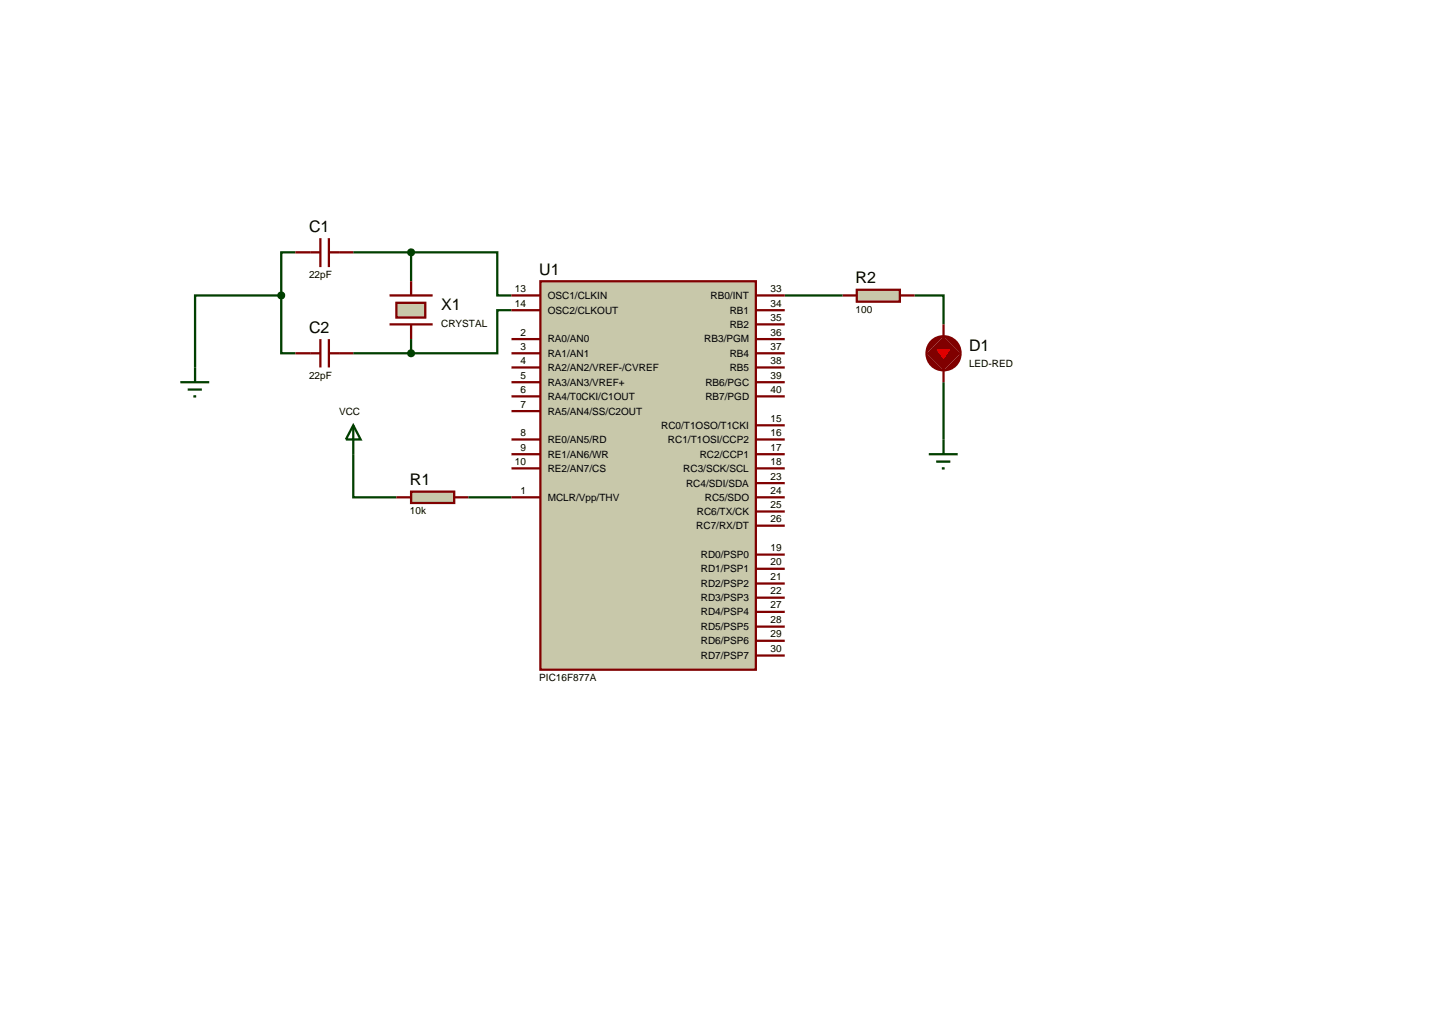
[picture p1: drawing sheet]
<svg xmlns="http://www.w3.org/2000/svg" width="257mm" height="180mm" viewBox="0 0 257 180" stroke-linecap="round" stroke-linejoin="round" font-family="sans-serif">
<g fill="none" stroke="#004000" stroke-width=".4">
<path d="M49.6 52.1v10.2h2.5M49.6 52.1h-15.2v12.7M52.1 44.5h-2.5v7.6M62.3 44.5h10.2M72.5 44.5h15.2v7.6h2.5M72.5 44.5v5.1M72.5 59.8v2.5M90.2 54.7h-2.5v7.6h-15.2M138.4 52.1h10.2M161.3 52.1h5.1v5.1M62.3 62.3h10.2M166.4 67.4v10.1"/>
<path d="M62.3 80.1v7.6h7.6M82.6 87.7h7.6"/>
</g>
<path d="M95.3 49.6h38v68.5h-38z" fill="#c8c8aa" stroke="#800000" stroke-width=".4"/>
<g fill="none" stroke="#800000" stroke-width=".4">
<path d="M68.7 52.1h7.6M68.7 57.2h7.6M90.2 59.8h5.1M90.2 52.1h5.1M90.2 54.7h5.1M133.3 59.8h5.1M133.3 52.1h5.1M133.3 54.7h5.1M133.3 57.2h5.1M90.2 62.3h5.1M90.2 64.8h5.1M90.2 69.9h5.1"/>
<path d="M90.2 72.5h5.1M90.2 77.5h5.1M90.2 67.4h5.1M133.3 62.3h5.1M133.3 64.8h5.1M133.3 69.9h5.1M133.3 77.5h5.1M133.3 67.4h5.1M133.3 75h5.1M90.2 80.1h5.1M90.2 82.6h5.1M90.2 87.7h5.1"/>
<path d="M133.3 80.1h5.1M133.3 82.6h5.1M133.3 97.8h5.1M133.3 92.7h5.1M133.3 90.2h5.1M133.3 87.7h5.1M133.3 85.2h5.1M133.3 100.3h5.1M133.3 115.6h5.1M133.3 113h5.1M133.3 110.5h5.1M133.3 107.9h5.1"/>
<path d="M133.3 105.4h5.1M133.3 102.9h5.1"/>
</g>
<path d="M69.9 53.4h5.1v2.6h-5.1z" fill="#c8c8aa" stroke="#800000" stroke-width=".4"/>
<path d="M52.1 44.5h4.4M56.5 42v5.1M56.5 59.8v5M58 42v5.1M58 59.8v5M58 44.5h4.3M72.5 49.6v2.5M72.5 57.2v2.6M52.1 62.3h4.4M58 62.3h4.3" fill="none" stroke="#800000" stroke-width=".4"/>
<path d="M72.1 62l.4-.2-.5 .5zM72.5 61.8l.4 .2 .1 .3zM73 62.3l-.1 .3-.4 .2zM72 62.3l.5 .5-.4-.2z" fill="#004000" stroke="#004000" stroke-width=".4"/>
<path d="M72 62.3l.5-.5 .5 .5-.5 .5z" fill="#004000"/>
<path d="M72.1 44.2l.4-.2-.5 .5zM72.5 44l.4 .2 .1 .3zM72.5 45l.5-.5-.1 .3zM72 44.5l.5 .5-.3-.1z" fill="#004000" stroke="#004000" stroke-width=".4"/>
<path d="M72 44.5l.5-.5 .5 .5-.5 .5z" fill="#004000"/>
<path d="M31.8 67.4h5.1M33.1 68.7h2.5M34.1 69.9h.5M34.4 64.8v2.6" fill="none" stroke="#004000" stroke-width=".4"/>
<path d="M72.5 86.7h7.6v2h-7.6z" fill="#c8c8aa" stroke="#800000" stroke-width=".4"/>
<path d="M69.9 87.7h2.6M80.1 87.7h2.5" fill="none" stroke="#800000" stroke-width=".4"/>
<path d="M62.3 75l1.3 2.5h-2.6zM62.3 75v5.1" fill="none" stroke="#004000" stroke-width=".4"/>
<path d="M49.2 51.8l.4-.2-.5 .5zM49.6 51.6l.3 .1 .2 .4zM49.6 52.6l.5-.5-.2 .4zM49.1 52.1l.5 .5-.4-.2z" fill="#004000" stroke="#004000" stroke-width=".4"/>
<path d="M49.1 52.1l.5-.5 .5 .5-.5 .5z" fill="#004000"/>
<path d="M164 60.4a2.97 2.97 0 0 1 2.4-1.1l-3 3 .1-.7zM166.4 59.3a2.95 2.95 0 0 1 3 3zM169.4 62.3a2.95 2.95 0 0 1-3 3zM163.4 62.3l3 3a2.95 2.95 0 0 1-3-3z" fill="#800000" stroke="#800000" stroke-width=".4"/>
<path d="M163.4 62.3l3-3 3 3-3 3z" fill="#800000"/>
<path d="M165.1 63.6h2.5" fill="none" stroke="#800000" stroke-width=".3"/>
<path d="M166.4 59.3v2.2M166.4 63.6v1.8" fill="none" stroke="#800000" stroke-width=".4"/>
<path d="M164.8 61.5h3.1l-1.5 2.1z" fill="#f00" stroke="#800000" stroke-width=".3"/>
<path d="M166.4 57.2v2.6M166.4 64.8v2.6" fill="none" stroke="#800000" stroke-width=".4"/>
<path d="M166.4 77.5v2.6M163.8 80.1h5.1M165.1 81.4h2.5M166.1 82.6h.5" fill="none" stroke="#004000" stroke-width=".4"/>
<path d="M151.1 51.1h7.6v2.1h-7.6z" fill="#c8c8aa" stroke="#800000" stroke-width=".4"/>
<path d="M148.6 52.1h2.5M158.7 52.1h2.6" fill="none" stroke="#800000" stroke-width=".4"/>
<g font-size="2.8">
<text x="54.5" y="40.9">C1</text>
<text x="95.1" y="48.5">U1</text>
<text x="150.9" y="50">R2</text>
<text x="54.5" y="58.7">C2</text>
<text x="77.8" y="54.7">X1</text>
<text x="170.9" y="61.9">D1</text>
<text x="72.3" y="85.6">R1</text>
</g>
<g font-size="1.8">
<text x="54.5" y="49.1">22pF</text>
<text x="90.8" y="51.5">13</text>
<text x="96.6" y="52.7">OSC1/CLKIN</text>
<text x="125.3" y="52.7">RB0/INT</text>
<text x="135.9" y="51.5">33</text>
<text x="77.8" y="57.6">CRYSTAL</text>
<text x="90.8" y="54.1">14</text>
<text x="91.8" y="59.2">2</text>
<text x="96.6" y="55.3">OSC2/CLKOUT</text>
<text x="128.7" y="57.8">RB2</text>
<text x="128.7" y="55.3">RB1</text>
<text x="135.9" y="59.2">36</text>
<text x="135.9" y="56.6">35</text>
<text x="135.9" y="54.1">34</text>
<text x="150.9" y="55.2">100</text>
<text x="91.8" y="61.7">3</text>
<text x="91.8" y="64.2">4</text>
<text x="96.6" y="60.4">RA0/AN0</text>
<text x="96.6" y="62.9">RA1/AN1</text>
<text x="96.6" y="65.4">RA2/AN2/VREF-/CVREF</text>
<text x="124.2" y="60.4">RB3/PGM</text>
<text x="128.7" y="65.4">RB5</text>
<text x="128.7" y="62.9">RB4</text>
<text x="135.9" y="64.2">38</text>
<text x="135.9" y="61.7">37</text>
<text x="170.9" y="64.7">LED-RED</text>
<text x="54.5" y="66.9">22pF</text>
<text x="91.8" y="69.3">6</text>
<text x="91.8" y="71.9">7</text>
<text x="91.8" y="66.8">5</text>
<text x="96.6" y="70.5">RA4/T0CKI/C1OUT</text>
<text x="96.6" y="68">RA3/AN3/VREF+</text>
<text x="124.4" y="70.5">RB7/PGD</text>
<text x="124.4" y="68">RB6/PGC</text>
<text x="135.9" y="69.3">40</text>
<text x="135.9" y="66.8">39</text>
<text x="59.8" y="73.1">VCC</text>
<text x="91.8" y="76.9">8</text>
<text x="96.6" y="73.1">RA5/AN4/SS/C2OUT</text>
<text x="116.6" y="75.6">RC0/T1OSO/T1CKI</text>
<text x="135.9" y="76.9">16</text>
<text x="135.9" y="74.4">15</text>
<text x="90.8" y="82">10</text>
<text x="91.8" y="79.5">9</text>
<text x="96.6" y="78.1">RE0/AN5/RD</text>
<text x="96.6" y="80.7">RE1/AN6/WR</text>
<text x="96.6" y="83.2">RE2/AN7/CS</text>
<text x="117.8" y="78.1">RC1/T1OSI/CCP2</text>
<text x="120.5" y="83.2">RC3/SCK/SCL</text>
<text x="123.4" y="80.7">RC2/CCP1</text>
<text x="135.9" y="79.5">17</text>
<text x="135.9" y="82">18</text>
<text x="91.8" y="87.1">1</text>
<text x="96.6" y="88.3">MCLR/Vpp/THV</text>
<text x="121" y="85.8">RC4/SDI/SDA</text>
<text x="124.3" y="88.3">RC5/SDO</text>
<text x="135.9" y="89.6">25</text>
<text x="135.9" y="87.1">24</text>
<text x="135.9" y="84.6">23</text>
<text x="72.3" y="90.7">10k</text>
<text x="122.8" y="93.3">RC7/RX/DT</text>
<text x="122.9" y="90.8">RC6/TX/CK</text>
<text x="135.9" y="92.1">26</text>
<text x="123.6" y="98.4">RD0/PSP0</text>
<text x="123.6" y="100.9">RD1/PSP1</text>
<text x="135.9" y="97.2">19</text>
<text x="135.9" y="99.7">20</text>
<text x="123.6" y="106">RD3/PSP3</text>
<text x="123.6" y="103.5">RD2/PSP2</text>
<text x="135.9" y="107.3">27</text>
<text x="135.9" y="104.8">22</text>
<text x="135.9" y="102.3">21</text>
<text x="123.6" y="113.6">RD6/PSP6</text>
<text x="123.6" y="111.1">RD5/PSP5</text>
<text x="123.6" y="108.5">RD4/PSP4</text>
<text x="135.9" y="112.4">29</text>
<text x="135.9" y="109.9">28</text>
<text x="123.6" y="116.2">RD7/PSP7</text>
<text x="135.9" y="115">30</text>
<text x="95.1" y="120.1">PIC16F877A</text>
</g>
</svg>
